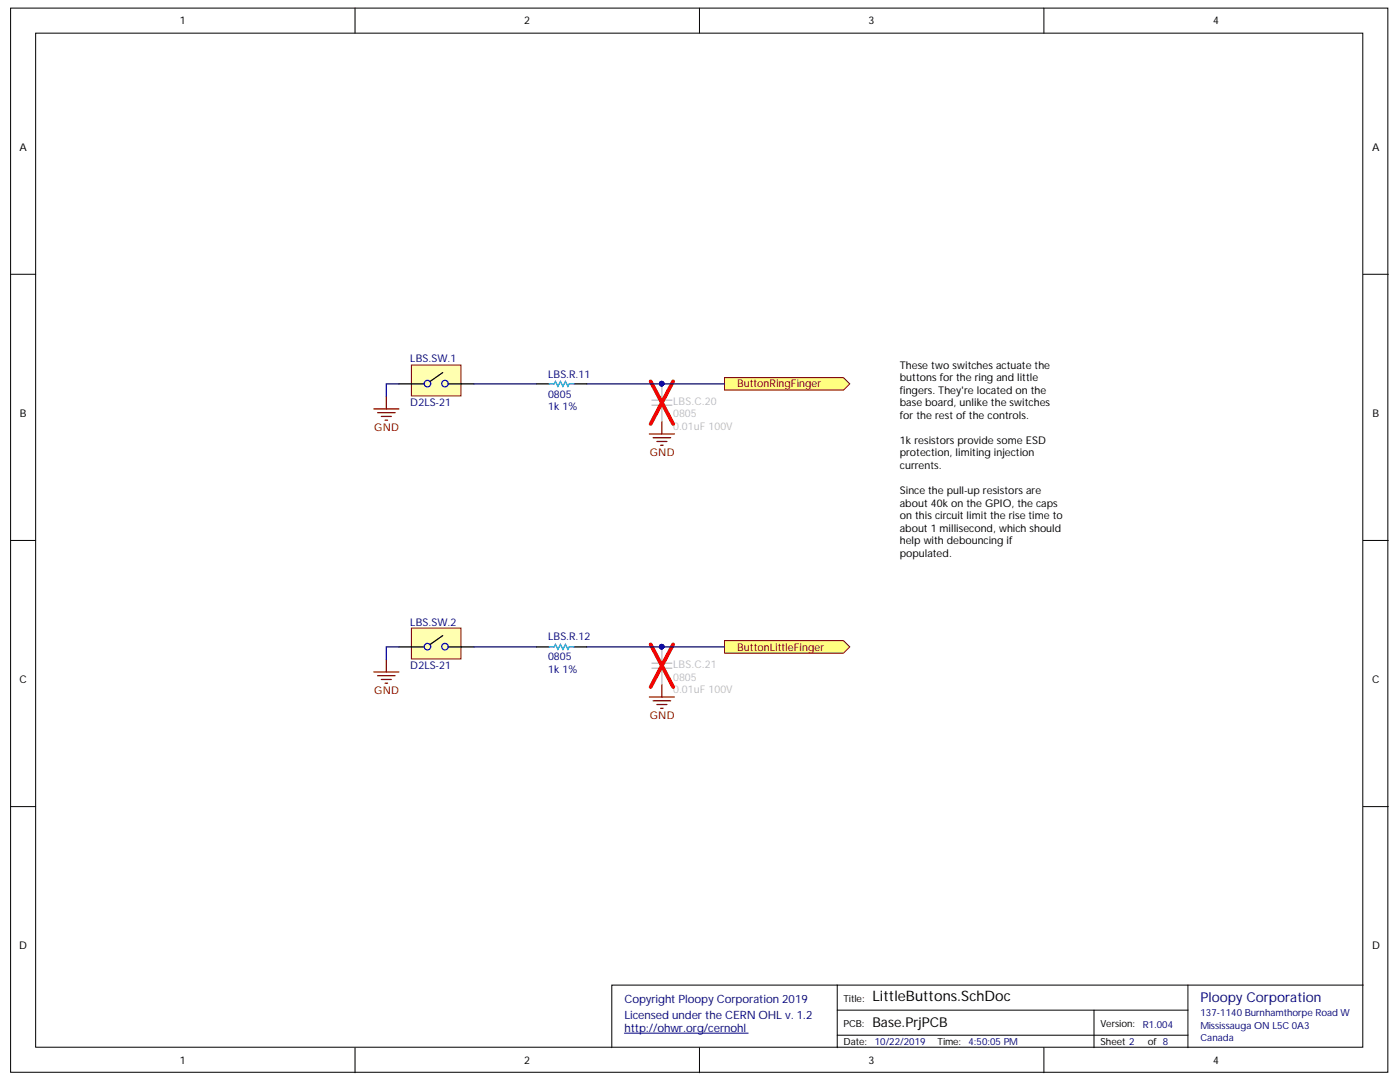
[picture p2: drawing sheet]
<svg xmlns="http://www.w3.org/2000/svg" width="279mm" height="216mm" viewBox="0 0 279 216" stroke-linecap="round" stroke-linejoin="round" font-family="sans-serif">
<g fill="#fff" stroke="#000" stroke-width=".2">
<path d="M2.1 1.6h274.9v212.4h-274.9z"/>
<path d="M7.1 6.6h264.9v202.4h-264.9z"/>
</g>
<g fill="none" stroke="#000" stroke-width=".2">
<path d="M70.9 1.6v5M139.6 1.6v5M208.3 1.6v5M2.1 54.7h5M272.1 54.7h5M2.1 107.8h5M272.1 107.8h5M2.1 160.9h5M272.1 160.9h5M167.1 196.6h-45v12.5M237.1 196.6v12.5M272.1 196.6h-105v12.5"/>
<path d="M70.9 209.1v5M139.6 209.1v5M167.1 201.6h70M167.1 206.6h70M208.3 209.1v5M218.3 201.6v7.5"/>
</g>
<path d="M124.6 206.2h24.7" fill="none" stroke="#000080" stroke-width=".2"/>
<path d="M82.1 72.8h9.9v6.2h-9.9z" fill="#ffffb0" stroke="#800000" stroke-width=".2"/>
<path d="M79.6 76.6h5M88.4 74.3l-2.5 1.8M89.6 76.6h5" fill="none" stroke="#000" stroke-width=".25"/>
<g fill="none" stroke="#00f" stroke-width=".25">
<circle cx="85.3" cy="76.5" r=".65"/>
<circle cx="88.8" cy="76.5" r=".65"/>
</g>
<path d="M82.1 125.3h9.9v6.2h-9.9z" fill="#ffffb0" stroke="#800000" stroke-width=".2"/>
<path d="M79.6 129.1h5M88.4 126.8l-2.5 1.8M89.6 129.1h5" fill="none" stroke="#000" stroke-width=".25"/>
<g fill="none" stroke="#00f" stroke-width=".25">
<circle cx="85.3" cy="129" r=".65"/>
<circle cx="88.8" cy="129" r=".65"/>
</g>
<path d="M179.6 71.6h32.4v64.9h-32.4z" fill="#fff" stroke="#fff" stroke-width=".2"/>
<g fill="#ffff80" stroke="#800000" stroke-width=".2">
<path d="M144.6 75.3h23.7l1.3 1.3-1.3 1.2h-23.7z" fill-rule="evenodd"/>
<path d="M144.6 127.8h23.7l1.3 1.3-1.3 1.2h-23.7z" fill-rule="evenodd"/>
</g>
<g fill="none" stroke="#800000" stroke-width=".25">
<path d="M77.1 79.1v2.5M74.6 81.6h5M75.4 82.3h3.5M76.1 83.1h2M76.9 83.8h.5M129.6 86.6h5M130.3 87.3h3.5M131.1 88.1h2M131.8 88.8h.5M132.1 84.1v2.5M74.6 134.1h5M75.4 134.8h3.5"/>
<path d="M76.1 135.6h2M76.9 136.3h.5M77.1 131.6v2.5M129.6 139.1h5M130.3 139.8h3.5M132.1 136.6v2.5M131.1 140.6h2M131.8 141.3h.5"/>
</g>
<path d="M79.6 76.6h-2.5v2.5M94.6 76.6h12.5M117.1 76.6h27.5M79.6 129.1h-2.5v2.5M94.6 129.1h12.5M117.1 129.1h27.5" fill="none" stroke="#000080" stroke-width=".25"/>
<path d="M130.1 79.8h4M132.1 76.6v3.2M130.1 80.8h4M132.1 80.8v3.3M130.1 133.3h4M130.1 132.3h4M132.1 129.1v3.2M132.1 133.3v3.3" fill="none" stroke="#c0bebc" stroke-width=".25"/>
<g fill="#000080" stroke="#000080" stroke-width=".2">
<circle cx="132" cy="76.5" r=".45"/>
<circle cx="132" cy="129" r=".45"/>
</g>
<path d="M129.8 76.1l4.5 8.5M134.3 76.1l-4.5 8.5M129.8 128.6l4.5 8.5M134.3 128.6l-4.5 8.5" fill="none" stroke="#f00" stroke-width=".75"/>
<path d="M107.1 76.6h2.5M114.6 76.6h2.5M107.1 129.1h2.5M114.6 129.1h2.5" fill="none" stroke="#000" stroke-width=".25"/>
<path d="M109.6 76.6h1l.2-.5 .5 1 .5-1 .5 1 .5-1 .5 1 .3-.5h1M109.6 129.1h1l.2-.5 .5 1 .5-1 .5 1 .5-1 .5 1 .3-.5h1" fill="none" stroke="#009cca" stroke-width=".25"/>
<text font-size="2.9" x="174.1" y="199.8">LittleButtons.SchDoc</text>
<text font-size="2.7" fill="#000080" x="239.6" y="200">Ploopy Corporation</text>
<text font-size="2.7" x="174.1" y="204.8">Base.PrjPCB</text>
<g font-size="2.3" fill="#000080">
<text x="124.6" y="200.2">Copyright Ploopy Corporation 2019</text>
<text x="124.6" y="203.4">Licensed under the CERN OHL v. 1.2</text>
<text x="124.6" y="205.9">http://ohwr.org/cernohl</text>
</g>
<g font-size="2.1">
<text x="35.9" y="4.8">1</text>
<text x="104.6" y="4.8">2</text>
<text x="173.3" y="4.8">3</text>
<text x="242.1" y="4.8">4</text>
<text x="3.9" y="30.1">A</text>
<text x="273.8" y="30.1">A</text>
<text x="179.6" y="73.6">These two switches actuate the</text>
<text x="179.6" y="76">buttons for the ring and little</text>
<text x="4" y="83.2">B</text>
<text x="179.6" y="78.6">fingers. They're located on the</text>
<text x="179.6" y="81.1">base board, unlike the switches</text>
<text x="179.6" y="83.6">for the rest of the controls.</text>
<text x="273.9" y="83.2">B</text>
<text x="179.6" y="88.6">1k resistors provide some ESD</text>
<text x="179.6" y="91.1">protection, limiting injection</text>
<text x="179.6" y="93.5">currents.</text>
<text x="179.6" y="98.5">Since the pull-up resistors are</text>
<text x="179.6" y="101.1">about 40k on the GPIO, the caps</text>
<text x="179.6" y="103.5">on this circuit limit the rise time to</text>
<text x="179.6" y="106.1">about 1 millisecond, which should</text>
<text x="179.6" y="108.6">help with debouncing if</text>
<text x="179.6" y="111">populated.</text>
<text x="3.9" y="136.3">C</text>
<text x="273.8" y="136.3">C</text>
<text x="3.8" y="189.4">D</text>
<text x="273.8" y="189.4">D</text>
<text x="35.9" y="212.3">1</text>
<text x="104.6" y="212.3">2</text>
<text x="173.3" y="212.3">3</text>
<text x="242.1" y="212.3">4</text>
</g>
<g font-size="2.1" fill="#000080">
<text x="81.9" y="72.3">LBS.SW.1</text>
<text x="109.4" y="75.4">LBS.R.11</text>
<text x="81.9" y="81.1">D2LS-21</text>
<text x="109.4" y="81.8">1k 1%</text>
<text x="109.4" y="79.3">0805</text>
<text x="81.9" y="124.8">LBS.SW.2</text>
<text x="109.4" y="127.8">LBS.R.12</text>
<text x="109.4" y="131.8">0805</text>
<text x="81.9" y="133.5">D2LS-21</text>
<text x="109.4" y="134.3">1k 1%</text>
</g>
<g font-size="2.1" fill="#800000">
<text x="147.1" y="77.3">ButtonRingFinger</text>
<text x="74.7" y="86.1">GND</text>
<text x="129.7" y="91.1">GND</text>
<text x="147.1" y="129.8">ButtonLittleFinger</text>
<text x="74.7" y="138.5">GND</text>
<text x="129.7" y="143.5">GND</text>
</g>
<g font-size="2.1" fill="#c0bebc">
<text x="134.3" y="80.9">LBS.C.20</text>
<text x="134.3" y="83.3">0805</text>
<text x="134.3" y="85.8">0.01uF 100V</text>
<text x="134.3" y="133.3">LBS.C.21</text>
<text x="134.3" y="135.8">0805</text>
<text x="134.3" y="138.3">0.01uF 100V</text>
</g>
<g font-size="1.9">
<text x="168.3" y="199.9">Title:</text>
<text x="168.3" y="208.6">Date:</text>
<text x="168.3" y="204.8">PCB:</text>
<text x="187.1" y="208.6">Time:</text>
<text x="219.6" y="204.8">Version:</text>
<text x="219.6" y="208.6">Sheet 2</text>
<text x="229.1" y="208.6">of 8</text>
</g>
<g font-size="1.9" fill="#000080">
<text x="239.6" y="202.8">137-1140 Burnhamthorpe Road W</text>
<text x="174.6" y="208.6">10/22/2019</text>
<text x="193.3" y="208.6">4:50:05 PM</text>
<text x="228.1" y="205.1">R1.004</text>
<text x="239.6" y="205.3">Mississauga ON L5C 0A3</text>
<text x="239.6" y="207.8">Canada</text>
</g>
</svg>
